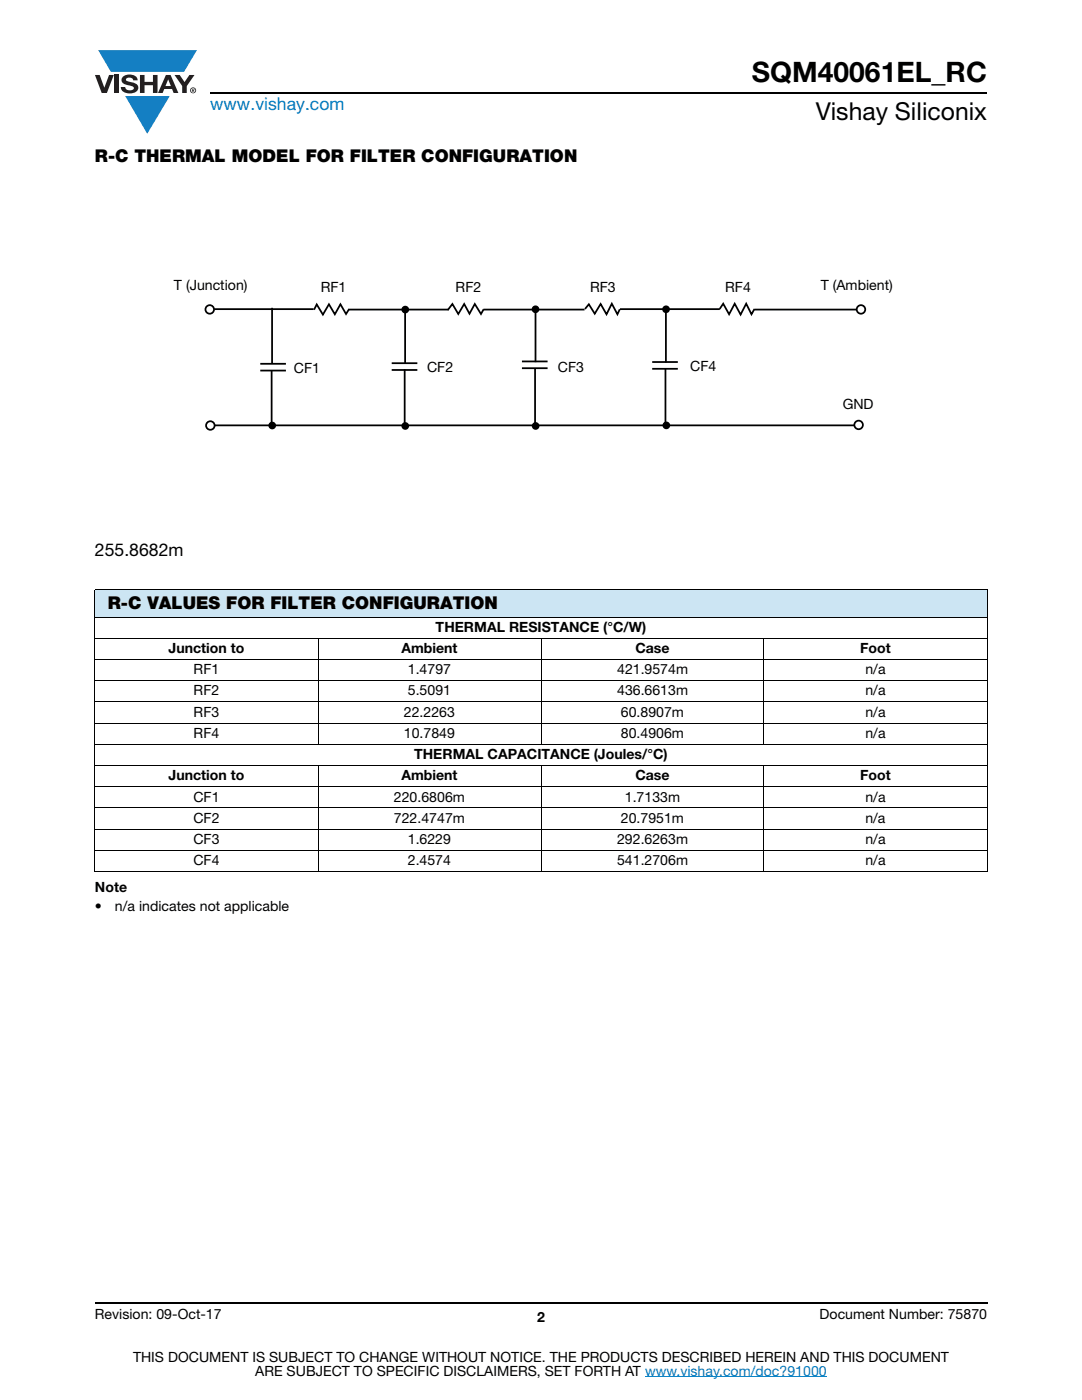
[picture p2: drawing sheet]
<svg xmlns="http://www.w3.org/2000/svg" width="216mm" height="279mm" viewBox="0 0 216 279" stroke-linecap="round" stroke-linejoin="round" font-family="sans-serif">
<g fill="#147fc3">
<path d="M19.6 10h19.7l-2.6 4.3h-1.1h-13.5z"/>
<path d="M25 19.2h8.9l-4.5 7.5z"/>
</g>
<g fill="#231f20">
<path d="M18.9 15h1l.9 2.5 1-2.5h.9l-1.4 3.6h-1z"/>
<path d="M22.9 15h.9v3.6h-.9z"/>
<path d="M24.6 15.3a2.1 2.1 0 0 1 2.8 .3l.1 .4h-.9a.79 .79 0 0 0-.7-.5 .79 .79 0 0 0-.8 .4l.3 .3 1 .2a1.08 1.08 0 0 1 1.2 1 1.08 1.08 0 0 1-1.1 1.2 1.73 1.73 0 0 1-2.4-1.2h.9a.96 .96 0 0 0 .8 .6 .96 .96 0 0 0 .9-.4 1.31 1.31 0 0 0-1.2-.6 1.03 1.03 0 0 1-1.1-.6 1.03 1.03 0 0 1 .2-1.1z"/>
<path d="M27.9 15h.9v1.3h1.7v-1.3h.9v3.6h-.9v-1.6h-1.7v1.6h-.9z"/>
<path d="M34.8 15h1.1l.9 1.4 1-1.4h1l-1.5 2.2v1.4h-.9v-1.4z"/>
<path d="M33.6 15.9l.5 1.3h-1.1zM33.1 15l-1.6 3.6h1l.3-.8h1.5l.3 .8h1l-1.6-3.6z"/>
<path d="M38.1 18a.46 .46 0 0 1 .9 0 .46 .46 0 0 1-.9 0zM37.9 18a.6 .6 0 0 0 1.2 0 .6 .6 0 0 0-1.2 0z"/>
<path d="M38.4 17.8h.2v.2h-.2zM38.3 17.7v.7h.1v-.3l.4 .3-.2-.3 .2-.2-.1-.2z"/>
</g>
<path d="M42 18.6h155M18.9 260h178.1" fill="none" stroke="#000" stroke-width=".36"/>
<path d="M128.7 274.8h36.3" fill="none" stroke="#007ec4" stroke-width=".2"/>
<path d="M18.9 117.6h178.1v5.5h-178.1z" fill="#cce5f3"/>
<g fill="none" stroke="#000" stroke-width=".2">
<path d="M18.9 117.6h178.1M18.9 117.7v56.2M197 117.7v56.2M18.9 123.1h178.1M18.9 127.4h178.1M18.9 131.6h178.1M18.9 135.8h178.1M63.5 127.3v21.3M107.9 127.3v21.3M152.4 127.3v21.3M18.9 140.1h178.1M18.9 144.3h178.1"/>
<path d="M18.9 148.5h178.1M18.9 152.8h178.1M18.9 157h178.1M63.5 152.7v21.3M107.9 152.7v21.3M152.4 152.7v21.3M18.9 161.2h178.1M18.9 165.5h178.1M18.9 169.7h178.1M18.9 173.9h178.1"/>
</g>
<g fill="#fff">
<path d="M34.7 55.5h145.8v31.1h-145.8z"/>
<path d="M144.3 60.6l-.7 1.1h6.9l-.5 1-1.1-2.1-1.1 2.2-1.2-2.2-1.1 2.1z"/>
</g>
<path d="M143.6 61.7l.7-1.1 1.2 2.1 1.1-2.1 1.2 2.2 1.1-2.2 1.1 2.1 .5-1" fill="none" stroke="#000" stroke-width=".35"/>
<path d="M117.5 60.7l1.2 1.9 1.1-1.9 1.2 2 1.1-2.1 1.1 2.1 .5-1h-7z" fill="#fff"/>
<path d="M116.7 61.7l.8-1 1.2 1.9 1.1-1.9 1.2 2 1.1-2.1 1.1 2.1 .5-1" fill="none" stroke="#000" stroke-width=".35"/>
<path d="M90.3 60.7l1.1 2 1.2-2 1.1 1.9 1-1.9 1.3 2 .5-1-7.2 .2z" fill="#fff"/>
<path d="M96.5 61.7l-.5 1-1.3-2-1 1.9-1.1-1.9-1.2 2-1.1-2-1 1.2" fill="none" stroke="#000" stroke-width=".35"/>
<path d="M63.2 60.8l1.2 2 1.2-2.1 1.2 2 1.1-2 1.1 2 .6-1-6.9 .1z" fill="#fff"/>
<path d="M69.6 61.7l-.6 1-1.1-2-1.1 2-1.2-2-1.2 2.1-1.2-2-.5 1" fill="none" stroke="#000" stroke-width=".35"/>
<circle cx="171.8" cy="61.8" r=".85" fill="#fff"/>
<circle cx="171.8" cy="61.8" r=".85" fill="none" stroke="#000" stroke-width=".35"/>
<circle cx="41.9" cy="61.8" r=".85" fill="#fff"/>
<g fill="none" stroke="#000" stroke-width=".35">
<path d="M51.9 74h5.2M51.9 72.6h5.2M78.2 73.8h5.1M78.2 72.5h5.1M104.1 73.5h5.2M104.1 72.1h5.2M130.1 73.6h5.2M130.1 72.3h5.2"/>
<circle cx="41.9" cy="61.8" r=".85"/>
<circle cx="80.9" cy="61.8" r=".59"/>
<circle cx="106.9" cy="61.7" r=".59"/>
<circle cx="132.9" cy="61.7" r=".59"/>
</g>
<g fill="#000">
<circle cx="80.9" cy="61.8" r=".59"/>
<circle cx="106.9" cy="61.7" r=".59"/>
<circle cx="132.9" cy="61.7" r=".59"/>
</g>
<circle cx="42" cy="84.9" r=".85" fill="#fff"/>
<circle cx="42" cy="84.9" r=".85" fill="none" stroke="#000" stroke-width=".35"/>
<circle cx="171.3" cy="84.8" r=".85" fill="#fff"/>
<g fill="none" stroke="#000" stroke-width=".35">
<path d="M42.7 61.7h19.9M54.2 73.9v10.9M54.3 61.4v11.2M69.5 61.8h20M80.7 73.7v10.9M80.8 61.3v11.2M96.4 61.8h20.2M106.8 73.5v11M106.9 61.1v11.2M123.7 61.7h19.9M132.8 73.6v10.9M132.9 61.2v11.2"/>
<path d="M150.5 61.8h20.5M42.8 84.9h127.7"/>
<circle cx="54.3" cy="84.9" r=".59"/>
<circle cx="80.9" cy="85" r=".59"/>
<circle cx="106.9" cy="85" r=".59"/>
<circle cx="133" cy="84.9" r=".59"/>
<circle cx="171.3" cy="84.8" r=".85"/>
</g>
<g fill="#000">
<circle cx="54.3" cy="84.9" r=".59"/>
<circle cx="80.9" cy="85" r=".59"/>
<circle cx="106.9" cy="85" r=".59"/>
<circle cx="133" cy="84.9" r=".59"/>
</g>
<text font-size="5.6" x="150" y="16.4">SQM40061EL_RC</text>
<text font-size="4.9" x="162.8" y="24">Vishay Siliconix</text>
<text font-size="3.5" fill="#007ec4" x="42" y="21.9">www.vishay.com</text>
<g font-size="3.5">
<text x="18.9" y="32.3">R-C THERMAL MODEL FOR FILTER CONFIGURATION</text>
<text x="18.9" y="110.9">255.8682m</text>
<text x="21.5" y="121.6">R-C VALUES FOR FILTER CONFIGURATION</text>
</g>
<g font-size="2.8">
<text x="34.7" y="57.8">T (Junction)</text>
<text x="64" y="58.3">RF1</text>
<text x="90.9" y="58.2">RF2</text>
<text x="117.7" y="58.3">RF3</text>
<text x="144.7" y="58.3">RF4</text>
<text x="163.8" y="57.8">T (Ambient)</text>
<text x="58.6" y="74.4">CF1</text>
<text x="85.2" y="74.2">CF2</text>
<text x="111.3" y="74.2">CF3</text>
<text x="137.7" y="74.1">CF4</text>
<text x="168.2" y="81.6">GND</text>
<text x="33.6" y="130.3">Junction to</text>
<text x="80.1" y="130.3">Ambient</text>
<text x="86.9" y="126.1">THERMAL RESISTANCE (°C/W)</text>
<text x="126.8" y="130.3">Case</text>
<text x="171.6" y="130.3">Foot</text>
<text x="38.6" y="134.6">RF1</text>
<text x="81.4" y="134.6">1.4797</text>
<text x="123.1" y="134.6">421.9574m</text>
<text x="172.7" y="134.6">n/a</text>
<text x="38.6" y="138.8">RF2</text>
<text x="38.6" y="143">RF3</text>
<text x="80.6" y="143">22.2263</text>
<text x="81.4" y="138.8">5.5091</text>
<text x="123.1" y="138.8">436.6613m</text>
<text x="123.9" y="143">60.8907m</text>
<text x="172.7" y="143">n/a</text>
<text x="172.7" y="138.8">n/a</text>
<text x="38.6" y="147.3">RF4</text>
<text x="80.6" y="147.3">10.7849</text>
<text x="123.9" y="147.3">80.4906m</text>
<text x="172.7" y="147.3">n/a</text>
<text x="33.6" y="155.7">Junction to</text>
<text x="80.1" y="155.7">Ambient</text>
<text x="82.7" y="151.5">THERMAL CAPACITANCE (Joules/°C)</text>
<text x="126.8" y="155.7">Case</text>
<text x="171.6" y="155.7">Foot</text>
<text x="38.6" y="160">CF1</text>
<text x="78.6" y="160">220.6806m</text>
<text x="124.7" y="160">1.7133m</text>
<text x="172.7" y="160">n/a</text>
<text x="38.6" y="164.2">CF2</text>
<text x="78.6" y="164.2">722.4747m</text>
<text x="123.9" y="164.2">20.7951m</text>
<text x="172.7" y="164.2">n/a</text>
<text x="38.6" y="168.4">CF3</text>
<text x="38.6" y="172.7">CF4</text>
<text x="81.4" y="168.4">1.6229</text>
<text x="81.4" y="172.7">2.4574</text>
<text x="123.1" y="168.4">292.6263m</text>
<text x="123.1" y="172.7">541.2706m</text>
<text x="172.7" y="168.4">n/a</text>
<text x="172.7" y="172.7">n/a</text>
<text x="18.9" y="177.9">Note</text>
<text x="18.9" y="181.8">•</text>
<text x="22.9" y="181.8">n/a indicates not applicable</text>
<text x="18.9" y="263.3">Revision: 09-Oct-17</text>
<text x="107.2" y="263.8">2</text>
<text x="163.6" y="263.3">Document Number: 75870</text>
<text x="26.5" y="271.7">THIS DOCUMENT IS SUBJECT TO CHANGE WITHOUT NOTICE. THE PRODUCTS DESCRIBED HEREIN AND THIS DOCUMENT</text>
<text x="50.9" y="274.6">ARE SUBJECT TO SPECIFIC DISCLAIMERS, SET FORTH AT www.vishay.com/doc?91000</text>
</g>
</svg>
